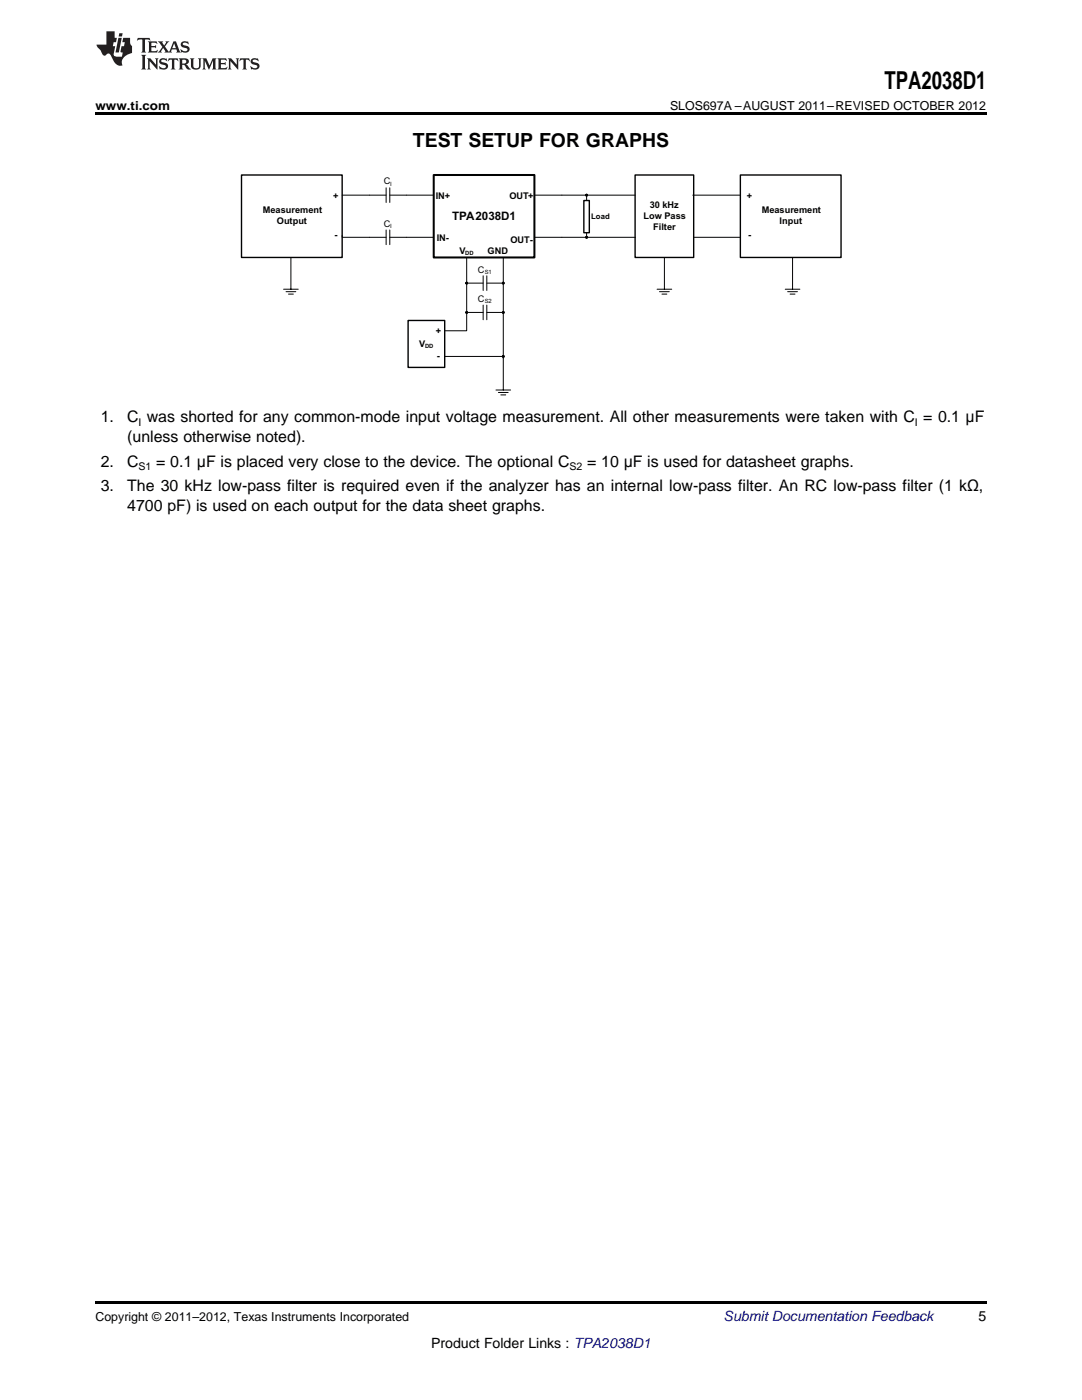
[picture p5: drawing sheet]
<svg xmlns="http://www.w3.org/2000/svg" width="216mm" height="279mm" viewBox="0 0 216 279" stroke-linecap="round" stroke-linejoin="round" font-family="sans-serif">
<path d="M48.2 34.9h20.1v16.5h-20.1z" fill="none" stroke="#010202" stroke-width=".28"/>
<path d="M68.3 38.9h8.7M77 37.5v2.9M77.8 37.5v2.9M77.8 38.9h8.7M56.6 57.7h2.9M57.1 58.2h1.9M57.6 58.7h.9M58 51.4v6.3M68.3 47v.4h5.5M81.1 47.4h5.4" fill="none" stroke="#010202" stroke-width=".2"/>
<path d="M86.5 34.9h20.1v16.5h-20.1z" fill-rule="evenodd" fill="#fff"/>
<path d="M86.5 34.9h20.1v16.5h-20.1z" fill="none" stroke="#010202" stroke-width=".4"/>
<path d="M126.7 34.9h11.7v16.5h-11.7z" fill-rule="evenodd" fill="#fff"/>
<path d="M126.7 34.9h11.7v16.5h-11.7z" fill="none" stroke="#010202" stroke-width=".28"/>
<path d="M116.5 40h1.1v6.4h-1.1z" fill-rule="evenodd" fill="#fff"/>
<path d="M116.5 40h1.1v6.4h-1.1z" fill="none" stroke="#010202" stroke-width=".28"/>
<path d="M106.6 38.9h10.4v1.1M106.6 47.4h20.2M117 46.4v1" fill="none" stroke="#010202" stroke-width=".2"/>
<circle cx="117" cy="38.9" r=".18" fill="#010202"/>
<circle cx="117" cy="38.9" r=".18" fill="none" stroke="#010202" stroke-width=".2"/>
<circle cx="117" cy="47.4" r=".18" fill="#010202"/>
<g fill="none" stroke="#010202" stroke-width=".2">
<path d="M117 38.9h9.7M138.2 38.9h9.7M138.4 47.4h14.6"/>
<circle cx="117" cy="47.4" r=".18"/>
</g>
<path d="M147.7 34.9h20.1v16.5h-20.1z" fill-rule="evenodd" fill="#fff"/>
<path d="M147.7 34.9h20.1v16.5h-20.1z" fill="none" stroke="#010202" stroke-width=".28"/>
<path d="M156.7 57.7h2.9M157.2 58.2h1.9M157.7 58.7h.9M158.1 51.4v6.3M99 77.8h2.9M99.5 78.3h1.9M99.9 78.8h1M100.4 71.5v6.3" fill="none" stroke="#010202" stroke-width=".2"/>
<path d="M81.4 64h7.3v9.3h-7.3z" fill-rule="evenodd" fill="#fff"/>
<path d="M81.4 64h7.3v9.3h-7.3z" fill="none" stroke="#010202" stroke-width=".28"/>
<path d="M96.4 55v3M96.4 56.5h-3.3v5.9h3.3M97.1 55v3M97.1 56.5h3.3v5.9h-3.3M96.4 60.9v2.9M97.1 60.9v2.9" fill="none" stroke="#010202" stroke-width=".2"/>
<circle cx="93.1" cy="56.5" r=".18" fill="#010202"/>
<circle cx="93.1" cy="56.5" r=".18" fill="none" stroke="#010202" stroke-width=".2"/>
<circle cx="93.1" cy="62.4" r=".18" fill="#010202"/>
<circle cx="93.1" cy="62.4" r=".18" fill="none" stroke="#010202" stroke-width=".2"/>
<circle cx="100.4" cy="56.5" r=".18" fill="#010202"/>
<circle cx="100.4" cy="56.5" r=".18" fill="none" stroke="#010202" stroke-width=".2"/>
<circle cx="100.4" cy="62.4" r=".18" fill="#010202"/>
<g fill="none" stroke="#010202" stroke-width=".2">
<path d="M93.1 51.4v5.1M100.4 51.4v5.1M93.1 62.4v3.6h-4.4M100.4 62.4v8.7h-11.7M100.4 71.1v.4"/>
<circle cx="100.4" cy="62.4" r=".18"/>
</g>
<circle cx="100.4" cy="71.1" r=".18" fill="#010202"/>
<g fill="none" stroke="#010202" stroke-width=".2">
<path d="M73.8 47.4h3.2M77 45.9v2.9M77.8 45.9v2.9M77.8 47.4h3.3M131.1 57.7h2.9M131.6 58.2h1.9M132.1 58.7h1M132.6 51.4v6.3"/>
<circle cx="100.4" cy="71.1" r=".18"/>
</g>
<g fill="#231f20">
<path d="M27.5 7.6l-.1 .5 .4-.2h.6v.1v2.1l-.2 .4h1l-.3-.4v-2.1l.1-.1h.5l.5 .2-.2-.5zM29.5 8.3l.2 .3v1.5l-.2 .4h1.8l.2-.6a1.04 1.04 0 0 1-1.3 .2v-.7h.6l.3 .2v-.6l-.3 .2h-.6v-.6l.8-.1 .4 .3-.2-.5zM31.5 8.3l.9 1.1-.9 1.1h.8l-.2-.2 .5-.7 .4 .7-.2 .2h1.5l-.1-.2 .1-.4h.9l.1 .4-.2 .2h1l-.3-.3-.7-1.9h-.5l-.9 2-.8-1 .9-1h-.8l.1 .3-.3 .5-.4-.6 .2-.2zM34.7 8.6l.4 1h-.7zM36.3 8.4a.63 .63 0 0 0-.2 .7 .63 .63 0 0 0 .6 .4l.6 .2 .1 .2a.75 .75 0 0 1-.7 .4 .75 .75 0 0 1-.6-.5l.1 .7 .1-.1a1.11 1.11 0 0 0 1.5-.6 1.13 1.13 0 0 0-1.2-.8l-.1-.4a1.04 1.04 0 0 1 1.2 .2l-.2-.5-.1 .1-.5-.2zM28.2 10.9l.2 .4v2.2l-.2 .4h1l-.3-.4v-2.2l.3-.4zM29.3 11.6l.3 .4v1.5l-.3 .4h.8l-.2-.4v-1.3l1.5 1.7v-1.9l.2-.4h-.7l.2 .4v.9l-1.1-1.3zM32 11.8a.62 .62 0 0 0-.2 .7 .62 .62 0 0 0 .6 .4l.6 .1 .1 .3a.76 .76 0 0 1-.7 .3 .76 .76 0 0 1-.6-.4l.1 .7 .1-.1a1.11 1.11 0 0 0 1.5-.6 1.13 1.13 0 0 0-1.2-.8l-.1-.4a1.04 1.04 0 0 1 1.2 .2l-.2-.6-.1 .1-.5-.1zM33.7 11.6l-.2 .6a.61 .61 0 0 1 .8-.3v1.6l-.2 .4h.9l-.2-.4v-1.6a.63 .63 0 0 1 .8 .3l-.2-.6zM35.6 11.6l.3 .4v1.5l-.3 .4h1l-.2-.2v-.8l.5 .2a.76 .76 0 0 0 1.2 .7l-1-1a.58 .58 0 0 0 .6-.5 .58 .58 0 0 0-.5-.6zM36.4 11.9h.1a.45 .45 0 0 1 .5 .1 .45 .45 0 0 1 .1 .5l-.7 .2zM37.9 11.6l.2 .2a2.17 2.17 0 0 0 .3 1.9 .99 .99 0 0 0 1.6-.6v-1.1l.2-.4h-.7l.2 .2a1.92 1.92 0 0 1-.2 1.8 .6 .6 0 0 1-.9-.5v-1.1l.2-.4zM40.4 11.6l.2 .4v1.5l-.2 .4h.7l-.2-.4v-1.4l.8 1.8 .8-1.8v1.4l-.2 .4h.9l-.2-.4v-1.5l.2-.4h-.8l-.6 1.5-.6-1.5zM43.4 11.6l.2 .4v1.5l-.2 .4h1.8l.2-.6a1.04 1.04 0 0 1-1.3 .1v-.6h.5l.4 .2v-.6l-.4 .2h-.5v-.7h.8l.3 .3-.1-.6zM45.5 11.6l.2 .4v1.5l-.2 .4h.7l-.2-.4v-1.3l1.5 1.7v-1.9l.2-.4h-.7l.2 .4v.9l-1.1-1.3zM47.9 11.6l-.1 .6a.61 .61 0 0 1 .8-.3v1.6l-.3 .4h1l-.3-.4 .1-1.6a.63 .63 0 0 1 .7 .3l-.1-.6zM50.2 11.8a.62 .62 0 0 0-.2 .7 .62 .62 0 0 0 .6 .4l.6 .1 .2 .3a.76 .76 0 0 1-.8 .3 .76 .76 0 0 1-.6-.4l.1 .7 .2-.1a1.11 1.11 0 0 0 1.5-.6 1.13 1.13 0 0 0-1.3-.8l-.1-.4a1.04 1.04 0 0 1 1.2 .2l-.1-.6-.2 .1-.5-.1z"/>
<path d="M21.2 6.3v2.6h-1.9l.1 .4 .7 .9a.91 .91 0 0 0 1 .8 .56 .56 0 0 1 .5-.3 .56 .56 0 0 1 .5 .3l.4 .8a1.53 1.53 0 0 0 1.9 1.2 1.54 1.54 0 0 1 1-2.1l.9-.3v-1.4a1.52 1.52 0 0 1-.3-1.6h-1.4l-.2 .8h.5l-.2 .8h-.4l-.2 1v.2l.4 .1-.2 .8a1.93 1.93 0 0 1-1.6-.3l.3-1.8h-.5l.2-.8h.4l.2-.8h-.4v-1.3zM23.6 7.6l-.6 2.9h.7l.6-2.9zM23.8 6.6l-.1 .7h.6l.2-.7z"/>
</g>
<path d="M19 22.5h177.8v.5h-177.8zM19 259.7h177.8v.5h-177.8z" fill="#000"/>
<text font-size="4.9" x="176.5" y="17.8">TPA2038D1</text>
<text font-size="3.9" x="82.4" y="29.3">TEST SETUP FOR GRAPHS</text>
<g font-size="3.2">
<text x="20.1" y="84.3">1.</text>
<text x="25.4" y="84.3">C was shorted for any common-mode input voltage measurement. All other measurements were taken with C = 0.1 μF</text>
<text x="25.4" y="88.2">(unless otherwise noted).</text>
<text x="20.1" y="93.1">2.</text>
<text x="25.4" y="93.1">C</text>
<text x="31.2" y="93.1">= 0.1 μF is placed very close to the device. The optional C</text>
<text x="117.2" y="93.1">= 10 μF is used for datasheet graphs.</text>
<text x="20.1" y="98.1">3.</text>
<text x="25.4" y="98.1">The 30 kHz low-pass filter is required even if the analyzer has an internal low-pass filter. An RC low-pass filter (1 kΩ,</text>
<text x="25.4" y="102">4700 pF) is used on each output for the data sheet graphs.</text>
</g>
<text font-size="2.8" fill="#0000c8" x="144.4" y="263.6">Submit Documentation Feedback</text>
<g font-size="2.8">
<text x="195.3" y="263.6">5</text>
<text x="86" y="269">Product Folder Links : TPA2038D1</text>
</g>
<g font-size="2.5">
<text x="19" y="21.9">www.ti.com</text>
<text x="133.7" y="21.9">SLOS697A –AUGUST 2011–REVISED OCTOBER 2012</text>
<text x="19" y="263.6">Copyright © 2011–2012, Texas Instruments Incorporated</text>
</g>
<text font-size="2.3" fill="#010202" x="90.2" y="43.9">TPA2038D1</text>
<g font-size="2.1">
<text x="27.6" y="84.9">I</text>
<text x="182.6" y="84.9">I</text>
<text x="27.6" y="93.8">S1</text>
<text x="113.6" y="93.8">S2</text>
</g>
<g font-size="1.8" fill="#010202">
<text x="66.5" y="39.7">+</text>
<text x="76.6" y="36.8">C</text>
<text x="86.9" y="39.7">IN+</text>
<text x="101.6" y="39.7">OUT+</text>
<text x="129.7" y="41.5">30 kHz</text>
<text x="149" y="39.7">+</text>
<text x="52.4" y="42.6">Measurement</text>
<text x="55.2" y="44.7">Output</text>
<text x="66.7" y="47.5">-</text>
<text x="76.6" y="45.2">C</text>
<text x="128.4" y="43.7">Low Pass</text>
<text x="130.3" y="45.9">Filter</text>
<text x="149.3" y="47.5">-</text>
<text x="152" y="42.6">Measurement</text>
<text x="155.6" y="44.7">Input</text>
<text x="87.1" y="48">IN-</text>
<text x="91.7" y="50.7">V</text>
<text x="97.3" y="50.7">GND</text>
<text x="101.8" y="48.5">OUT-</text>
<text x="95.4" y="54.4">C</text>
<text x="95.4" y="60.2">C</text>
<text x="83.7" y="69.2">V</text>
<text x="86.9" y="66.6">+</text>
<text x="87.1" y="71.6">-</text>
</g>
<text font-size="1.5" fill="#010202" x="118" y="43.8">Load</text>
<g font-size="1.2" fill="#010202">
<text x="77.9" y="37.1">I</text>
<text x="77.9" y="45.5">I</text>
<text x="92.8" y="50.9">DD</text>
<text x="96.7" y="54.6">S1</text>
<text x="96.7" y="60.5">S2</text>
<text x="84.8" y="69.4">DD</text>
</g>
</svg>
